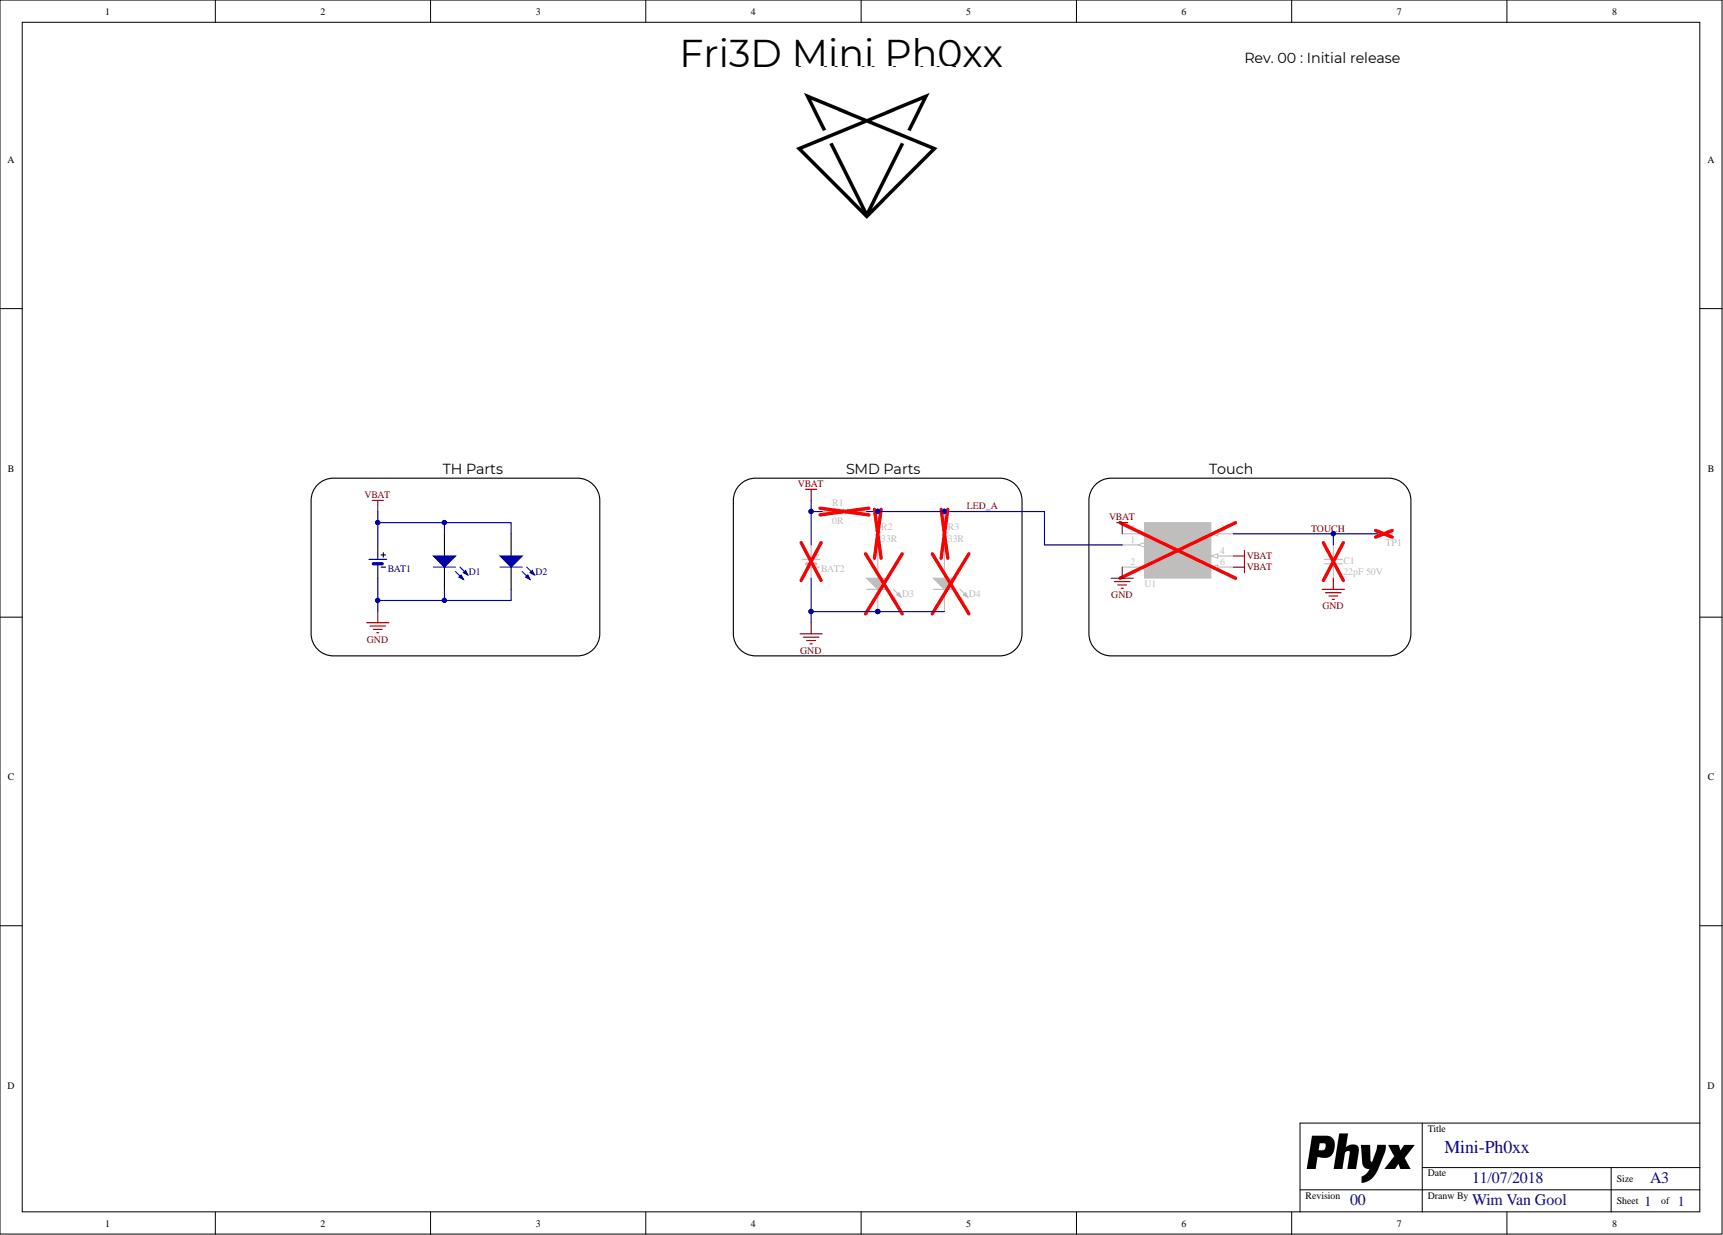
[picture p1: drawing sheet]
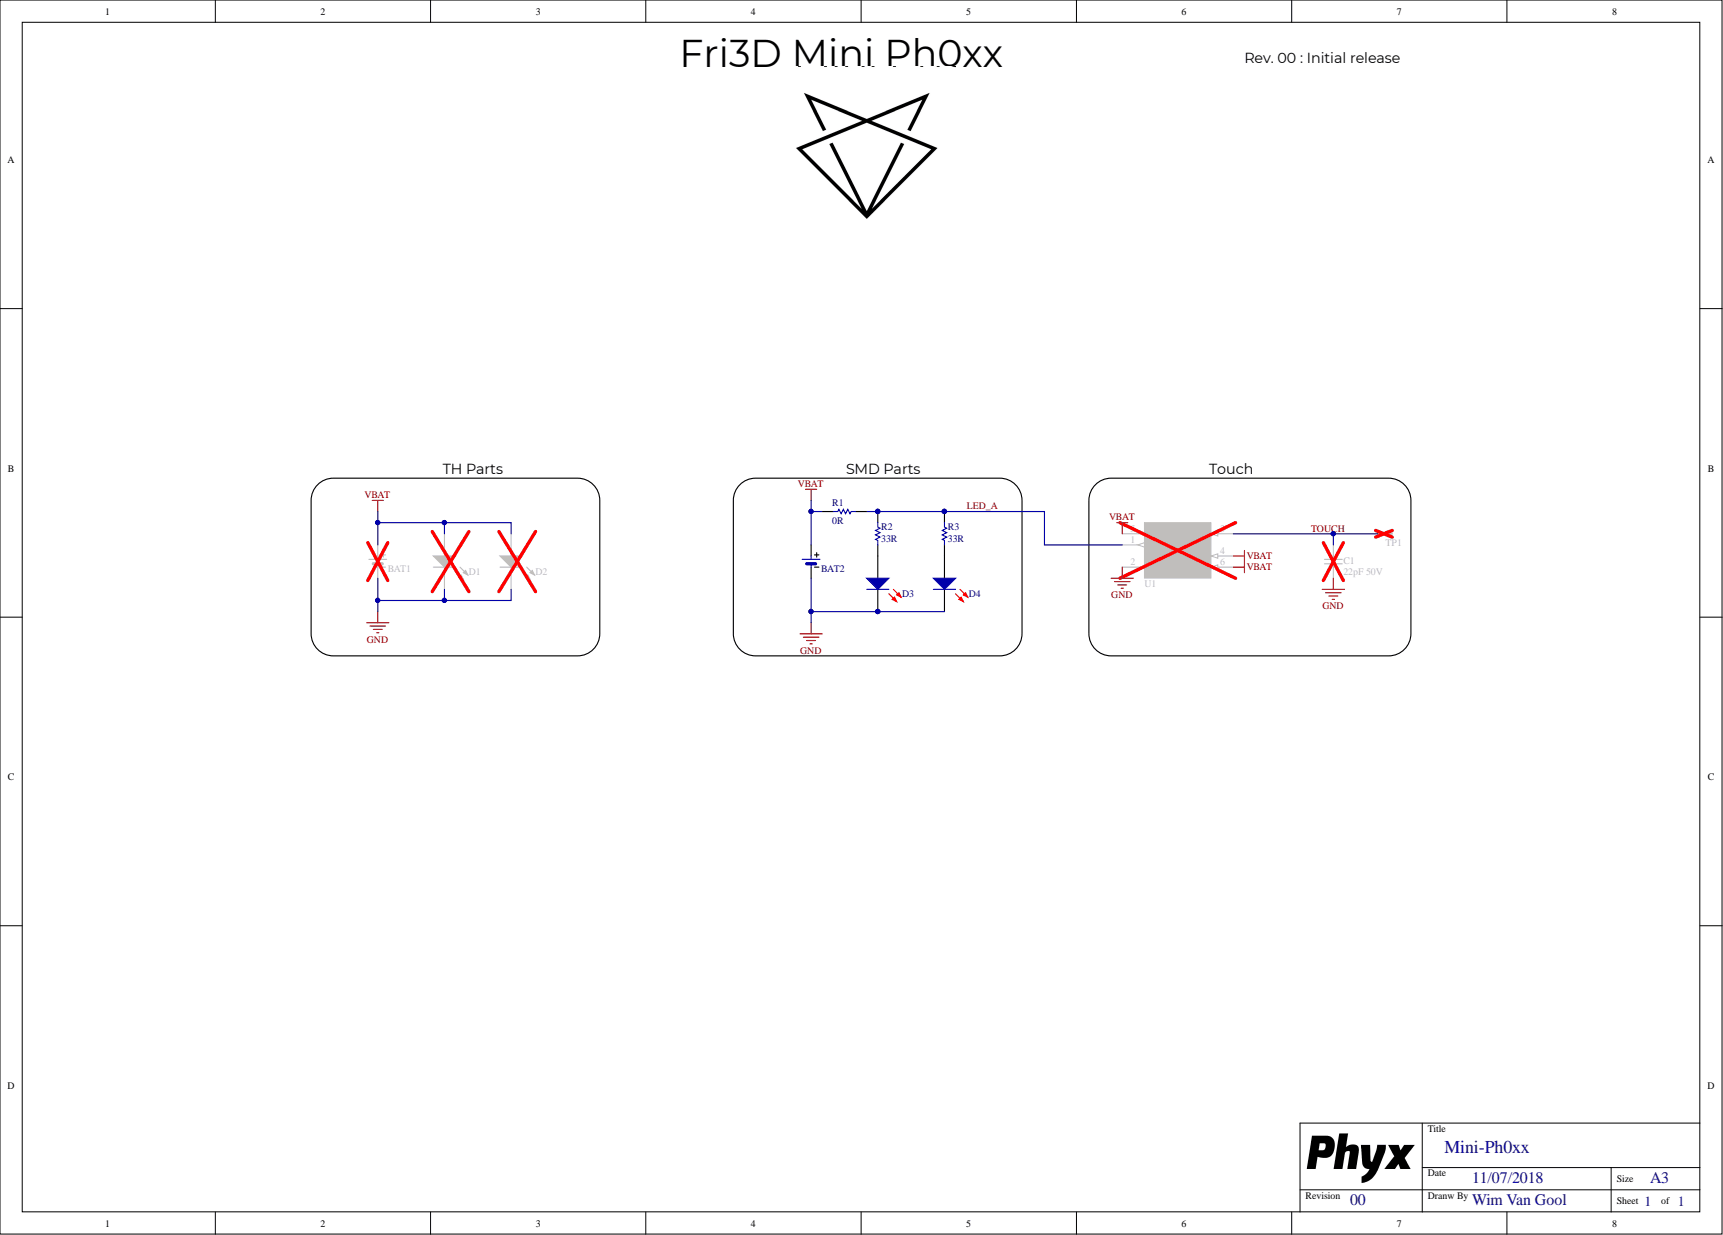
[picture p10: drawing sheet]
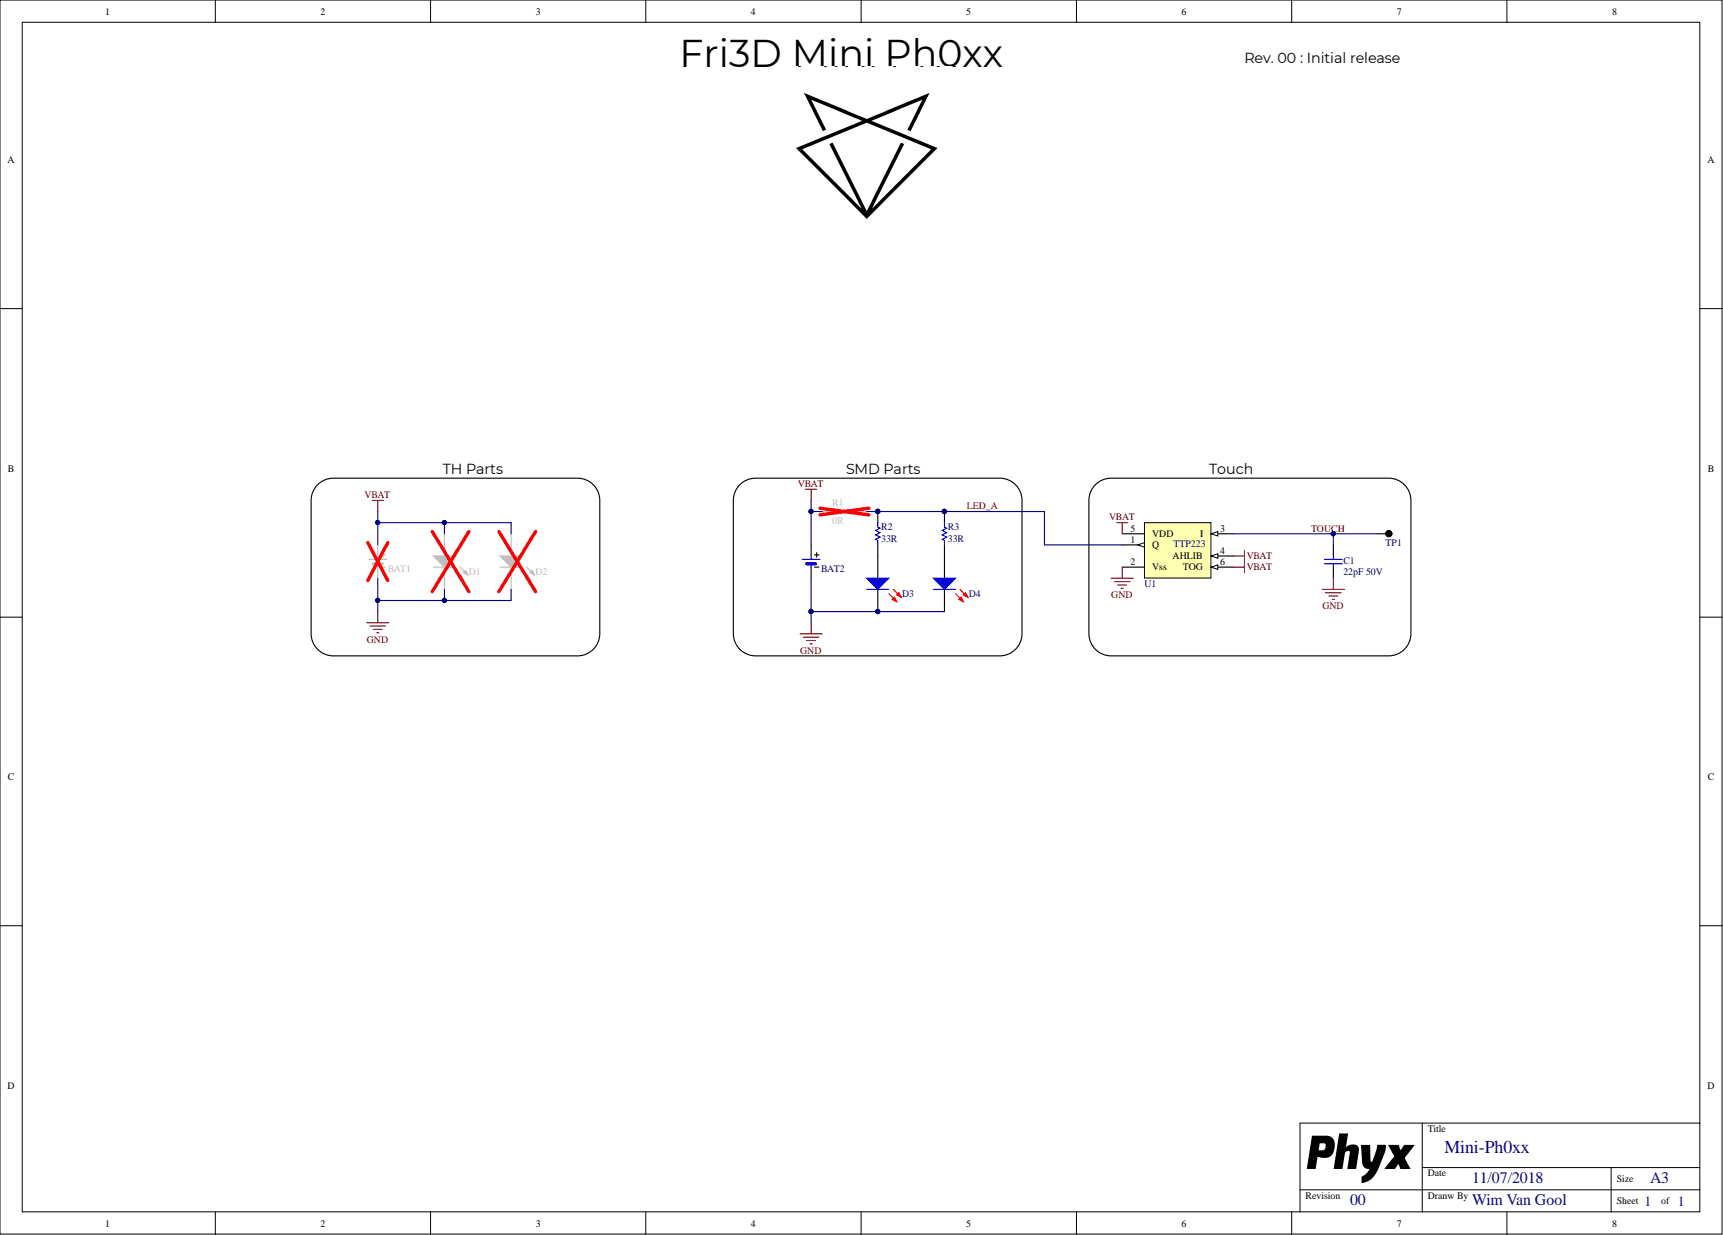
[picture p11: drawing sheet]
# Altium project Mini-Ph0xx_00.PrjPcb
PCB_TITLE: Mini Ph0xx; PCB_REV: 00; PCB_ENGINEER: WimVG
1 sheet, 12 parts. Net scope: global (net labels, ports and power ports of the same name join across sheets).
Board file: Mini-Ph0xx_00.PcbDoc

## Sheet Mini-Ph0xx_00.SchDoc: Mini-Ph0xx
size A3; Date: 11/07/2018; DrawnBy: Wim Van Gool; DocumentNumber: 1; Revision: 00; SheetNumber: 1; SheetTotal: 1

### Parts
BAT1  CR2032 Battery Holder  [BAT_CR2032]  (value not drawn)
BAT2  CR2032 SMD Battery Holder  [BAT_CR2032_KEY_1060]  (value not drawn)
C1  value 22pF 50V  [C1206_N]  (hidden comment: CAP_CERAMIC)
D1  Default 5mm Blue LED  [LED_5MM_BL]  (value not drawn)
D2  Default 5mm Blue LED  [LED_5MM_BL]  (value not drawn)
D3  Default 0805 Red LED  [LED_0805_RD]  (value not drawn)
D4  Default 0805 Red LED  [LED_0805_RD]  (value not drawn)
R1  value 0R  [R1206]  (hidden comment: RESISTOR)
R2  value 33R  [R1206]  (hidden comment: RESISTOR)
R3  value 33R  [R1206]  (hidden comment: RESISTOR)
TP1  TEST_PAD  [TP_0.8mm]  (value not drawn)
U1  Toggle dedicated touch IC  [SOT23-6]  (value not drawn)

### Blocks framed on the sheet
TH Parts: BAT1 D1 D2
SMD Parts: BAT2 D3 D4 R1-R3
Touch: C1 TP1 U1

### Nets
GND: BAT1.2 BAT2.2 C1.2 D1.2(K) D2.2(K) D3.2(K) D4.2(K) U1.2(Vss)
VBAT: BAT1.1 BAT2.1 D1.1(A) D2.1(A) R1.2 U1.4(AHLIB) U1.5(VDD) U1.6(TOG)
LED_A: R1.1 R2.1 R3.1 U1.1(Q)
TOUCH: C1.1 TP1.1 U1.3(I)
NetD3_1: D3.1(A) R2.2
NetD4_1: D4.1(A) R3.2

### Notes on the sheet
- Fri3D Mini Ph0xx
- Rev. 00 : Initial release

## Assembly variants
TH_KIT: not fitted BAT? C1 D3 D4 D? D? R1 R2 R3 TP1 U1
SMD_KIT: not fitted BAT1 C1 D1 D1 D2 D2 TP1 U1
SMD_TOUCH_KIT: not fitted BAT1 D1 D1 D2 D2 R1
